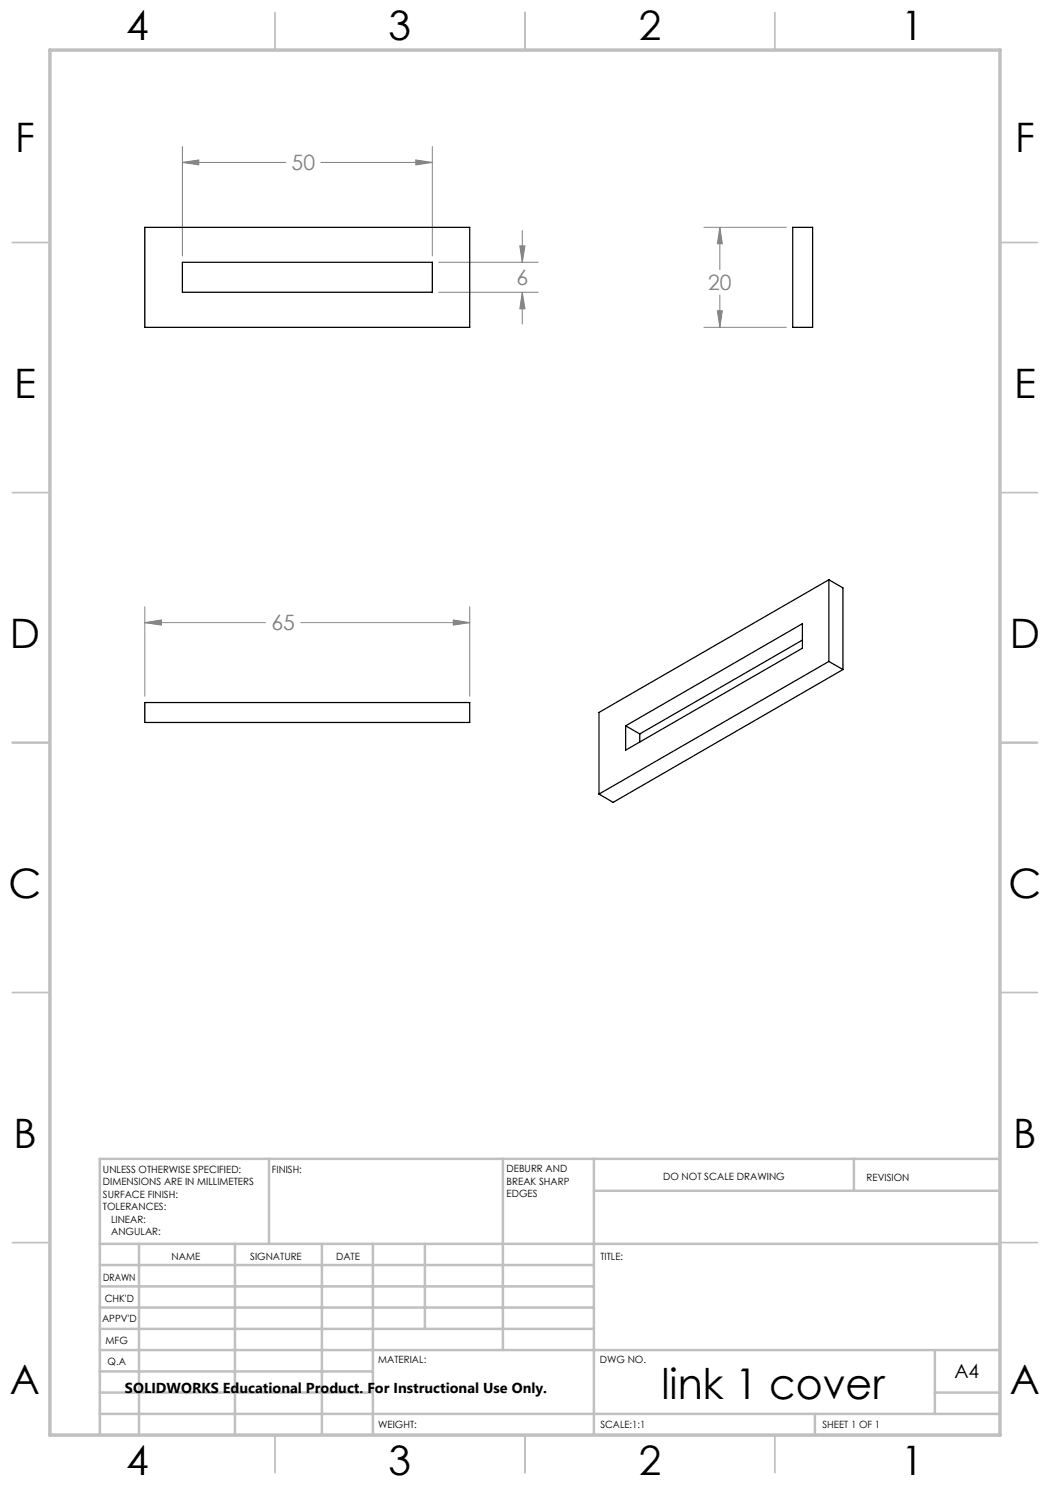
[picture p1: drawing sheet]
<svg xmlns="http://www.w3.org/2000/svg" width="210mm" height="297mm" viewBox="0 0 210 297" stroke-linecap="round" stroke-linejoin="round" font-family="sans-serif">
<g fill="none" stroke="#808080" stroke-width=".2">
<path d="M36.5 32.5l3.3-.5v1zM36.5 29.3v21.9M36.5 32.5h20.7M64.2 32.5h22.3M83.1 32l3.4 .5-3.4 .5zM86.5 29.3v21.9M87.7 58.5h19.9M87.7 52.5h19.9M104 49.2h1l-.5 3.3zM104.5 58.5l.5 3.3h-1zM104.5 46.1v6.4M104.5 58.5v6.3"/>
<path d="M140.8 45.5h16.5M144 45.5l.5 3.3h-1zM144 45.5v8.4M144 59v6.5M140.8 65.5h16.5M143.5 62.2h1l-.5 3.3zM29 124.5l3.3-.5v1zM29 121.4v17.8M29 124.5h24.1M60.1 124.5h33.8M90.7 124l3.2 .5-3.2 .5zM93.9 121.4v17.8"/>
</g>
<g fill="none" stroke="#c0c0c0" stroke-width=".35">
<path d="M55 2.5v7.5M105 2.5v7.5M155 2.5v7.5M2.5 48.5h7.5M200 48.5h7.5M2.5 98.5h7.5M200 98.5h7.5M2.5 148.5h7.5M200 148.5h7.5M2.5 198.5h7.5M200 198.5h7.5M2.5 248.5h7.5"/>
<path d="M200 248.5h7.5M55 287v7.5M105 287v7.5M155 287v7.5"/>
</g>
<g fill="none" stroke="#c0c0c0" stroke-width=".5">
<path d="M53.8 231.8v17M100.6 231.8v38.2M118.8 231.8v55.2M118.8 238.2h81.2M170.8 231.8v6.4M200 231.8h-180v55.2M20 248.8h180M20 257.3h98.8M20 253h98.8M27.8 248.8v38.2M47 248.8v38.2M64.4 248.8v38.2"/>
<path d="M74.6 248.8v38.2M85 248.8v17M20 265.8h98.8M20 261.5h98.8M20 278.5h54.6M20 274.3h54.6M20 270h180M187 278.5h13M187 270v12.8M20 282.8h180M163 282.8v4.2"/>
</g>
<path d="M10 10h190v277h-190z" fill="none" stroke="#c0c0c0" stroke-width=".7"/>
<path d="M83.1 32l3.4 .5-3.4 .5zM36.5 32.5l3.3-.5v1zM104.5 58.5l.5 3.3h-1zM104 49.2h1l-.5 3.3zM143.5 62.2h1l-.5 3.3zM144 45.5l.5 3.3h-1zM29 124.5l3.3-.5v1zM90.7 124l3.2 .5-3.2 .5z" fill="#808080"/>
<g fill="none" stroke="#000" stroke-width=".25">
<path d="M29 45.5h64.9v20h-64.9zM36.5 52.5h50v6h-50zM158.5 45.5h4v20h-4zM165.8 116l-46 26.5v16.3M165.8 116v16.3M165.8 116l2.8 1.6v16.3M160.5 128l-32.5 18.8M165.8 132.3l-46 26.5M165.8 132.3l2.8 1.6M168.6 133.9l-46 26.6-2.8-1.7M29 140.5h64.9v4h-64.9zM125.1 145.2l35.4-20.5v4.9l-35.4 20.4z"/>
<path d="M125.1 145.2l2.9 1.6M128 146.8v1.6"/>
</g>
<text font-size="8.5" x="132.3" y="279.7">link 1 cover</text>
<g font-size="8.1">
<text x="25.2" y="8">4</text>
<text x="77.7" y="8">3</text>
<text x="127.7" y="8">2</text>
<text x="180.2" y="8">1</text>
<text x="3" y="30.4">F</text>
<text x="203" y="30.4">F</text>
<text x="2.8" y="79.6">E</text>
<text x="202.8" y="79.6">E</text>
<text x="2" y="129.6">D</text>
<text x="202" y="129.6">D</text>
<text x="1.7" y="179.6">C</text>
<text x="201.7" y="179.6">C</text>
<text x="2.7" y="229.6">B</text>
<text x="202.7" y="229.6">B</text>
<text x="2" y="278.9">A</text>
<text x="202" y="278.9">A</text>
<text x="25.2" y="295">4</text>
<text x="77.7" y="295">3</text>
<text x="127.7" y="295">2</text>
<text x="180.2" y="295">1</text>
</g>
<g font-size="4.2" fill="#808080">
<text x="58.3" y="34.1">50</text>
<text x="103.3" y="57">6</text>
<text x="141.6" y="58">20</text>
<text x="54.3" y="126.1">65</text>
</g>
<text font-size="3.9" x="190.9" y="275.5">A4</text>
<text font-size="2.9" x="25" y="278.6">SOLIDWORKS Educational Product. For Instructional Use Only.</text>
<g font-size="2">
<text x="20.6" y="234.6">UNLESS OTHERWISE SPECIFIED:</text>
<text x="20.6" y="237.1">DIMENSIONS ARE IN MILLIMETERS</text>
<text x="20.6" y="239.6">SURFACE FINISH:</text>
<text x="54.4" y="234.6">FINISH:</text>
<text x="101.3" y="234.5">DEBURR AND</text>
<text x="101.3" y="237">BREAK SHARP</text>
<text x="101.3" y="239.5">EDGES</text>
<text x="132.6" y="236">DO NOT SCALE DRAWING</text>
<text x="173.3" y="236.2">REVISION</text>
<text x="20.6" y="242.1">TOLERANCES:</text>
<text x="22.2" y="244.6">LINEAR:</text>
<text x="22.2" y="247.1">ANGULAR:</text>
<text x="34.3" y="252">NAME</text>
<text x="50" y="251.9">SIGNATURE</text>
<text x="67.2" y="251.9">DATE</text>
<text x="120.1" y="251.9">TITLE:</text>
<text x="20.6" y="256.1">DRAWN</text>
<text x="20.9" y="260.3">CHK'D</text>
<text x="20.4" y="264.4">APPV'D</text>
<text x="21.1" y="268.8">MFG</text>
<text x="21.5" y="273">Q.A</text>
<text x="75.6" y="272.5">MATERIAL:</text>
<text x="120" y="272.5">DWG NO.</text>
<text x="75.6" y="285.5">WEIGHT:</text>
<text x="120.1" y="285.6">SCALE:1:1</text>
<text x="164.5" y="285.6">SHEET 1 OF 1</text>
</g>
</svg>
